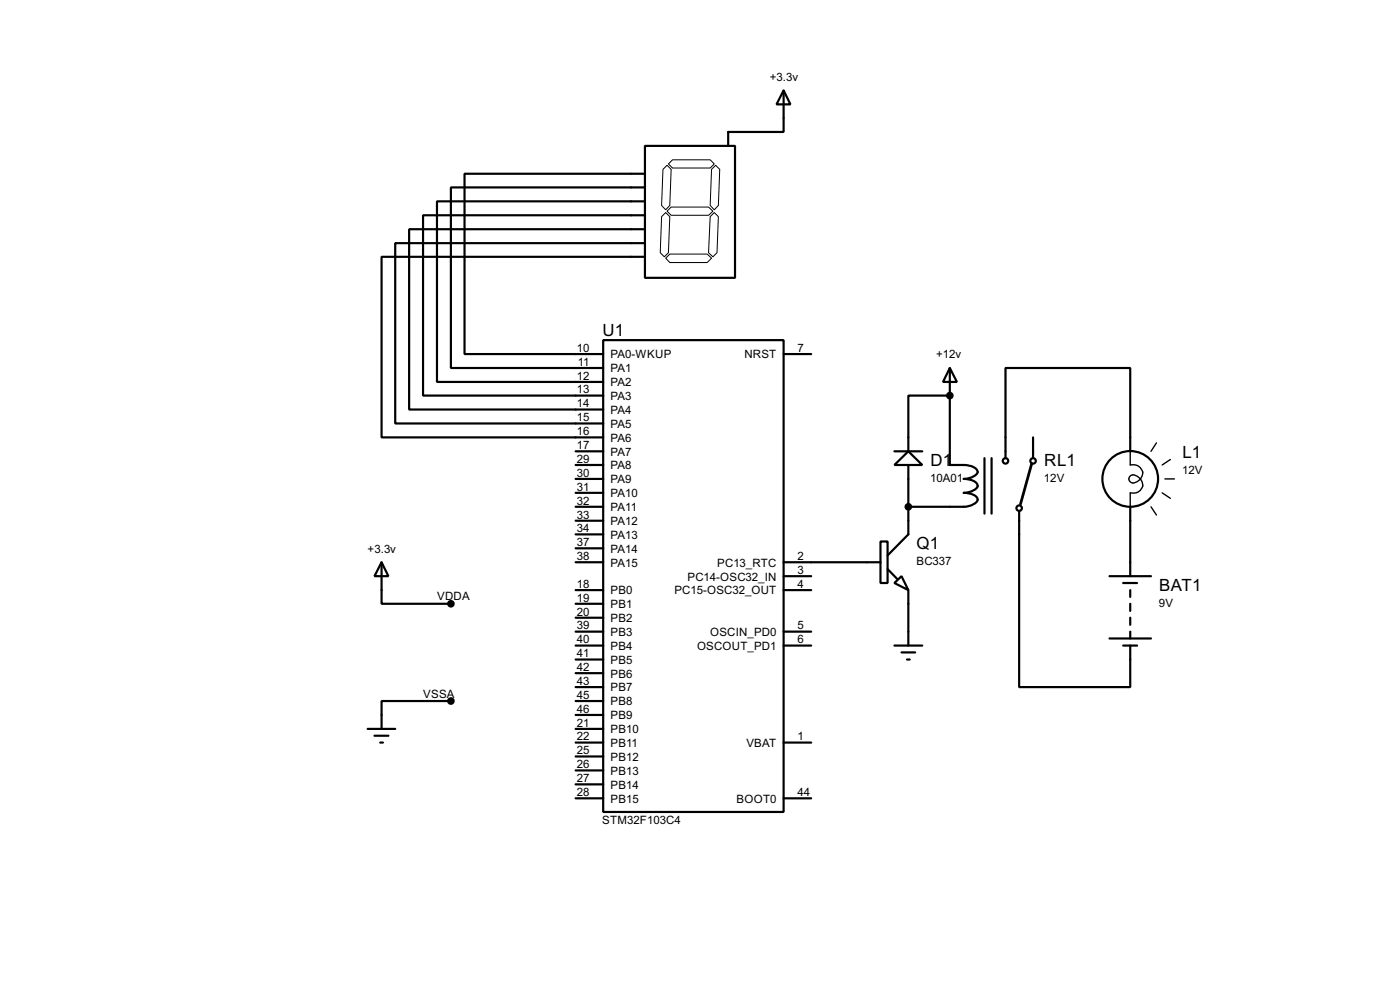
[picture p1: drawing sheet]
<svg xmlns="http://www.w3.org/2000/svg" width="256mm" height="180mm" viewBox="0 0 256 180" stroke-linecap="round" stroke-linejoin="round" font-family="sans-serif">
<g fill="none" stroke="#000" stroke-width=".4">
<path d="M143.6 16.6l1.2 2.5h-2.5zM143.6 16.6v7.6h-10.2v2.5M118.2 26.7h16.5v24.2h-16.5zM118.2 31.8h-33.1v33h25.4M118.2 34.3h-35.6v33.1h27.9M118.2 36.9h-38.1v33h30.4M118.2 39.4h-40.7v33h33M118.2 42h-43.2v33h35.5M118.2 44.5h-45.8v33h38.1M118.2 47h-48.3v33.1h40.6M110.5 62.3h33.1v86.3h-33.1zM143.6 64.8h5"/>
<path d="M174 67.4l1.3 2.5h-2.5zM174 72.4h-7.6v10.2M174 67.4v17.7a8.2 8.2 0 0 1 4.3 .4 .88 .88 0 0 1 .8 .8 .88 .88 0 0 1-.8 .9l-1.1 .4-.6 .1a3.1 3.1 0 0 1 2.4 .9 .88 .88 0 0 1-.7 1.2l-1.1 .3-.6 .1a3.2 3.2 0 0 1 2.4 .9 .9 .9 0 0 1-.7 1.2l-1.1 .4-.6 .1h-10.2M105.5 92.8h5M105.5 82.6h5M105.5 85.1h5M105.5 87.7h5M105.5 90.2h5M105.5 95.3h5M105.5 97.8h5M161.3 99.1h1.3v7.6h-1.3zM163.9 85.1l2.5-2.5 2.6 2.5z"/>
<path d="M163.9 82.6h5.1M166.4 85.1v12.7l-3.8 3.9M180.4 83.9v10.1M181.7 83.9v10.1M186.7 93.5v32.3h20.4v-7.6M189.3 80.1v3.8M207.1 82.6v-15.2h-22.9v16.5M207.1 92.8v12.7M69.9 102.9l1.3 2.6h-2.6zM69.9 102.9v7.6h12.7M105.5 102.9h5M105.5 115.6h5"/>
<path d="M105.5 118.2h5M105.5 108h5M105.5 110.5h5M105.5 113.1h5M105.5 100.4h5M143.6 102.9h17.7M143.6 115.6h5M143.6 118.2h5M143.6 108h5M143.6 105.5h5M162.6 104.2l1.8 1.8M163.9 106.7l1.3-1.2 1.2 2.5z"/>
<path d="M163.9 118.2h5.1M165.2 119.4h2.5M166.4 108v10.2M203.3 105.5h7.6M203.3 116.9h7.6M205.8 118.2h2.5M205.8 106.7h2.5M207.1 108v1.3M207.1 110.5v1.3M207.1 113.1v1.3M207.1 115.6v1.3M67.4 133.4h5"/>
<path d="M68.6 134.7h2.6M69.7 135.9h.5M82.6 128.3h-12.7v5.1M105.5 128.3h5M105.5 130.9h5M105.5 133.4h5M105.5 135.9h5M105.5 120.7h5M105.5 123.2h5M105.5 125.8h5M105.5 138.5h5M143.6 135.9h5"/>
<path d="M166.2 120.7h.5M105.5 146.1h5M105.5 141h5M105.5 143.6h5M143.6 146.1h5"/>
<circle cx="184.2" cy="84.4" r=".5"/>
<circle cx="186.7" cy="93" r=".5"/>
<circle cx="189.2" cy="84.4" r=".5"/>
<circle cx="207" cy="87.7" r="5.1"/>
</g>
<circle cx="174" cy="72.4" r=".2" fill="#000"/>
<g fill="#000" stroke="#000" stroke-width=".4">
<circle cx="174" cy="72.4" r=".5"/>
<circle cx="166.4" cy="92.8" r=".5"/>
<circle cx="82.6" cy="110.5" r=".5"/>
<circle cx="82.6" cy="128.3" r=".5"/>
</g>
<path d="M121.2 39.7l.8-.8 .7 .8-.2 6.6-.8 .7-.7-.7zM121.5 31l.7-.7 .8 .7-.3 6.6-.7 .8-.8-.8zM122.2 38.7l.8-.8h6.8l.8 .8-.8 .7h-6.8zM122.5 30l.7-.7h6.9l.8 .7-.8 .8h-6.9zM130.1 39.7l.8-.8 .7 .8-.2 6.6-.8 .7-.8-.7zM130.4 31l.7-.7 .8 .7-.3 6.6-.7 .8-.8-.8zM122 47.3l.7-.8h6.9l.8 .8-.8 .8h-6.9z" fill="none" stroke="#000" stroke-width=".18"/>
<path d="M189 84.9l-2 7.4" fill="none" stroke="#000" stroke-width=".5"/>
<path d="M207.1 82.6v2.5a1.69 1.69 0 0 1 2.2 1.9 1.86 1.86 0 0 1-2 1.4 .75 .75 0 0 1-.4-1 .75 .75 0 0 1 1-.4 1.85 1.85 0 0 1 1.3 2.3 1.75 1.75 0 0 1-2.1 .9v2.6M210.9 92.8l1 1.5M211.9 81.1l-1 1.5M212.9 90.2l1.5 1M213.4 87.7h1.8M214.4 84.1l-1.5 1" fill="none" stroke="#000" stroke-width=".25"/>
<g font-size="3.5">
<text x="110.4" y="61.4">U1</text>
<text x="216.6" y="83.9">L1</text>
<text x="170.5" y="85.3">D1</text>
<text x="191.3" y="85.3">RL1</text>
<text x="167.9" y="100.5">Q1</text>
<text x="212.4" y="108.2">BAT1</text>
</g>
<g font-size="2.4">
<text x="141" y="14.8">+3.3v</text>
<text x="105.7" y="64.4">10</text>
<text x="111.8" y="65.6">PA0-WKUP</text>
<text x="136.4" y="65.6">NRST</text>
<text x="146.1" y="64.4">7</text>
<text x="171.5" y="65.6">+12v</text>
<text x="105.7" y="69.5">12</text>
<text x="105.7" y="72">13</text>
<text x="105.9" y="67">11</text>
<text x="111.8" y="70.7">PA2</text>
<text x="111.8" y="68.1">PA1</text>
<text x="105.7" y="74.6">14</text>
<text x="105.7" y="77.1">15</text>
<text x="111.8" y="73.2">PA3</text>
<text x="111.8" y="75.8">PA4</text>
<text x="105.7" y="79.7">16</text>
<text x="105.7" y="82.2">17</text>
<text x="111.8" y="78.3">PA5</text>
<text x="111.8" y="80.8">PA6</text>
<text x="111.8" y="83.4">PA7</text>
<text x="105.7" y="84.7">29</text>
<text x="105.7" y="87.3">30</text>
<text x="105.7" y="89.8">31</text>
<text x="111.8" y="85.9">PA8</text>
<text x="111.8" y="88.5">PA9</text>
<text x="170.4" y="88.2">10A01</text>
<text x="191.3" y="88.2">12V</text>
<text x="216.6" y="86.8">12V</text>
<text x="105.7" y="92.4">32</text>
<text x="105.7" y="94.9">33</text>
<text x="111.8" y="91">PA10</text>
<text x="111.8" y="93.6">PA11</text>
<text x="67.4" y="101.2">+3.3v</text>
<text x="105.7" y="97.4">34</text>
<text x="105.7" y="100">37</text>
<text x="111.8" y="96.1">PA12</text>
<text x="111.8" y="98.6">PA13</text>
<text x="111.8" y="101.2">PA14</text>
<text x="105.7" y="107.6">18</text>
<text x="105.7" y="102.5">38</text>
<text x="111.8" y="103.7">PA15</text>
<text x="125.9" y="106.3">PC14-OSC32_IN</text>
<text x="131.4" y="103.7">PC13_RTC</text>
<text x="146.1" y="102.5">2</text>
<text x="146.1" y="105.1">3</text>
<text x="146.1" y="107.6">4</text>
<text x="167.9" y="103.5">BC337</text>
<text x="80.1" y="109.9">VDDA</text>
<text x="105.7" y="110.1">19</text>
<text x="105.7" y="112.7">20</text>
<text x="111.8" y="108.8">PB0</text>
<text x="111.8" y="111.3">PB1</text>
<text x="111.8" y="113.9">PB2</text>
<text x="123.5" y="108.8">PC15-OSC32_OUT</text>
<text x="212.3" y="111.1">9V</text>
<text x="105.7" y="115.2">39</text>
<text x="105.7" y="117.8">40</text>
<text x="111.8" y="116.4">PB3</text>
<text x="111.8" y="119">PB4</text>
<text x="127.7" y="119">OSCOUT_PD1</text>
<text x="130.1" y="116.4">OSCIN_PD0</text>
<text x="146.1" y="115.2">5</text>
<text x="146.1" y="117.8">6</text>
<text x="105.7" y="120.3">41</text>
<text x="105.7" y="122.8">42</text>
<text x="105.7" y="125.4">43</text>
<text x="111.8" y="121.5">PB5</text>
<text x="111.8" y="124">PB6</text>
<text x="77.5" y="127.7">VSSA</text>
<text x="105.7" y="127.9">45</text>
<text x="105.7" y="130.5">46</text>
<text x="111.8" y="129.1">PB8</text>
<text x="111.8" y="131.7">PB9</text>
<text x="111.8" y="126.6">PB7</text>
<text x="105.7" y="133">21</text>
<text x="105.7" y="135.5">22</text>
<text x="111.8" y="134.2">PB10</text>
<text x="111.8" y="136.7">PB11</text>
<text x="136.7" y="136.7">VBAT</text>
<text x="146.1" y="135.5">1</text>
<text x="105.7" y="138.1">25</text>
<text x="105.7" y="140.6">26</text>
<text x="105.7" y="143.2">27</text>
<text x="111.8" y="139.3">PB12</text>
<text x="111.8" y="141.8">PB13</text>
<text x="105.7" y="145.7">28</text>
<text x="111.8" y="144.4">PB14</text>
<text x="111.8" y="146.9">PB15</text>
<text x="134.9" y="146.9">BOOT0</text>
<text x="146.1" y="145.7">44</text>
<text x="110.3" y="150.8">STM32F103C4</text>
</g>
</svg>
